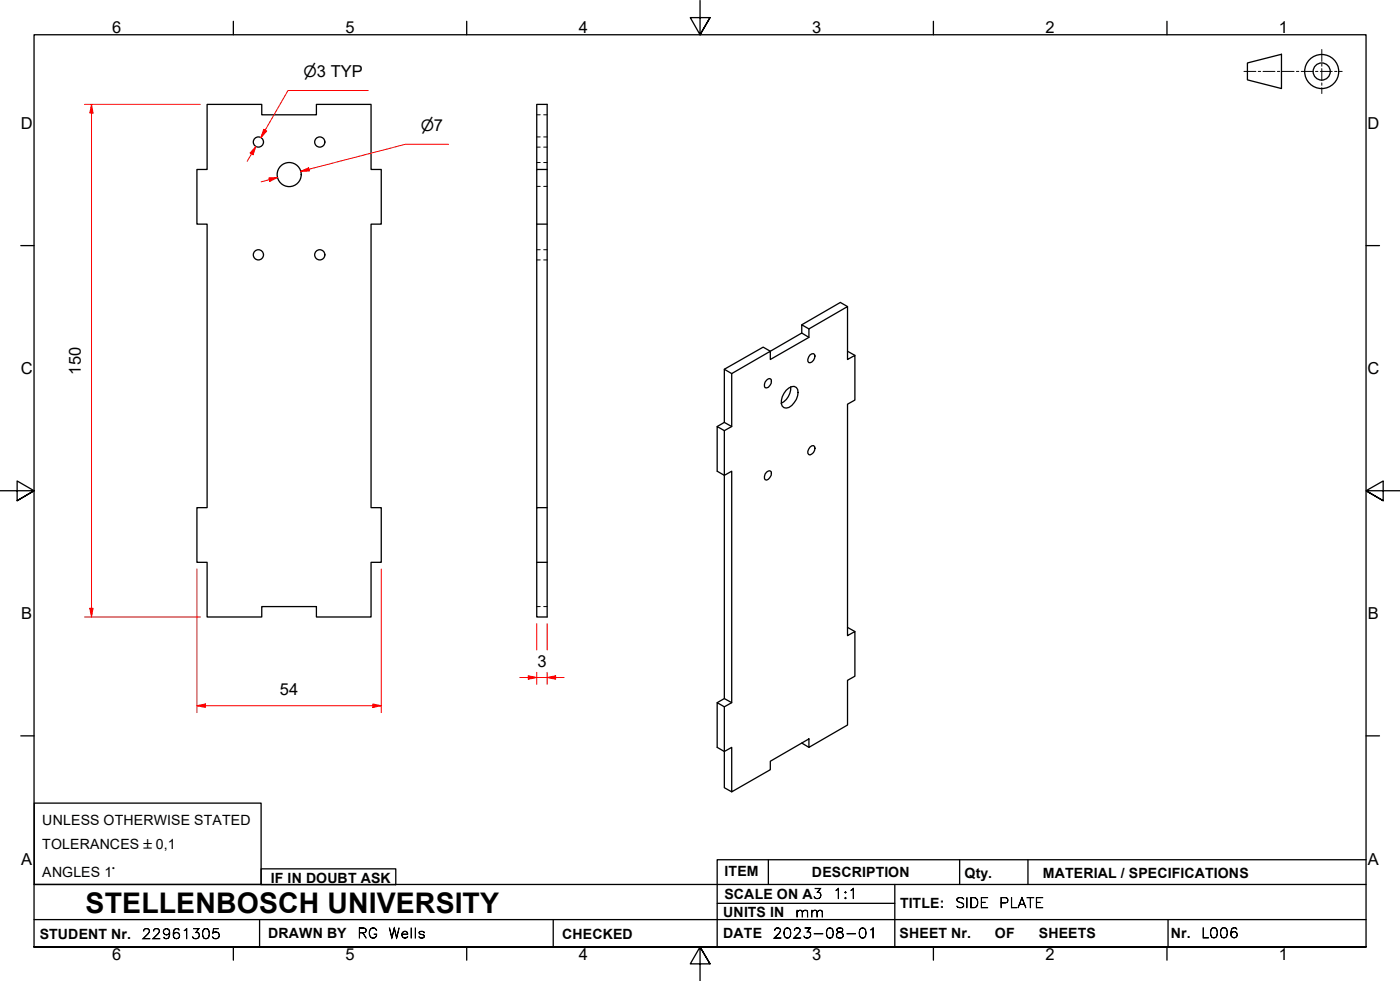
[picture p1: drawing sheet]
<svg xmlns="http://www.w3.org/2000/svg" width="410mm" height="287mm" viewBox="0 0 410 287" stroke-linecap="round" stroke-linejoin="round" font-family="sans-serif">
<!-- layer: Visible Edges(ISO) -->
<g fill="none" stroke="#000" stroke-width=".38">
<path d="M60.6 30.6h16v3h16v-3h16v19h3v16h-3v83h3v16h-3v16h-16v-3h-16v3h-16v-16h-2.9v-16h2.9v-83h-2.9v-16h2.9zM157.2 49.6v-19h3v150h-3v-16h3M160.2 49.6h-3v16M157.2 65.6v83M157.2 65.6h3M236.9 98.8l-2.1-1.3-9.2 5.3-2.1-1.2-11.4 6.5M236.9 96.3l-2.1-1.2v2.4M248.2 89.7l-2.1-1.2-11.3 6.6M214.2 109.4l11.4-6.6v2.4l11.3-6.4v-2.5l11.3-6.6v15.5l2.1-1.2v13.1l-2.1 1.2v67.8l2.1-1.2v13l-2.1 1.3v13l-11.3 6.6v-2.5l-11.3 6.5v2.5l-11.4 6.5v-13l-2.1 1.2v-13.1l2.1-1.2v-67.8l-2.1 1.2v-13l2.1-1.2zM214.2 109.4l-2.1-1.3v15.5M224.5 111.3l.9-.5a1.34 1.34 0 0 1 0 2.1l-.4 .5-1 .1a1.83 1.83 0 0 1 .5-2.2zM230.2 114.3a1.97 1.97 0 0 1 3.4-.3 4.8 4.8 0 0 1-3.4 5.5l-.6-.2a2.46 2.46 0 0 1-.6-3.1z"/>
<path d="M231.5 113.2a5.1 5.1 0 0 1-2.8 4.9M237.2 103.9l1-.4a1.61 1.61 0 0 1 .1 1.8 1.61 1.61 0 0 1-1.5 .8 1.7 1.7 0 0 1 .4-2.2zM248.2 102.8l2.1 1.2M212.1 126.1l-2.1-1.2v13l2.1 1.2v65.4l2.1 1.2M212.1 123.6l2.1 1.3M212.1 123.6l-2.1 1.3M224.5 138.2l.9-.4 .4 .3a2.04 2.04 0 0 1-1.3 2.4l-.5-.1a1.85 1.85 0 0 1 .5-2.2zM237.2 130.9l1-.5a1.6 1.6 0 0 1 .2 1.8 1.6 1.6 0 0 1-1.6 .8 1.62 1.62 0 0 1 .4-2.1zM160.2 148.6h-3v16M248.2 183.7l2.1 1.2M212.1 206.9l-2.1-1.2v13.1l2.1 1.2v10.6l2.1 1.2M212.1 204.5l-2.1 1.2"/>
<path d="M234.8 217.5l2.1 1.3"/>
<circle cx="75.7" cy="41.6" r="1.49"/>
<circle cx="84.7" cy="51.1" r="3.5"/>
<circle cx="93.6" cy="41.6" r="1.49"/>
<circle cx="75.7" cy="74.6" r="1.49"/>
<circle cx="93.6" cy="74.6" r="1.49"/>
</g>
<!-- layer: Hidden Edges(ISO) -->
<g fill="none" stroke="#000" stroke-width=".29">
<path d="M157.2 33.6h1M159.2 33.6h1M157.2 47.6h1M157.2 54.6h1M157.2 40.1h1M157.2 43.1h1M159.2 47.6h1M159.2 54.6h1M159.2 40.1h1M159.2 43.1h1M157.2 73.1h1M157.2 76.1h1"/>
<path d="M159.2 73.1h1M159.2 76.1h1M157.2 177.6h1M159.2 177.6h1"/>
</g>
<!-- layer: Border_0 -->
<g fill="none" stroke="#000" stroke-width=".38">
<path d="M68.3 6.2v4M136.7 6.2v4M205 .1v10.1l-2.9-5h5.8l-2.9 5 2.9-5M273.3 6.2v4M341.7 6.2v4M6.1 71.9h3.9M400 71.9h3.9M0 143.7h10l-5-2.9v5.8l5-2.9-5 2.9M410 143.7h-10l5-2.9v5.8l-5-2.9 5 2.9M6.1 215.4h3.9M400 215.4h3.9M10 277.2v-267h390v267h-390h390"/>
<path d="M68.3 277.2v3.9M136.7 277.2v3.9M273.3 277.2v3.9M341.7 277.2v3.9M207.9 282.1l-2.9-4.9 2.9 4.9h-5.8l2.9-4.9v10"/>
</g>
<!-- layer: Sketch Geometry(ISO) -->
<g fill="none" stroke="#000" stroke-width=".38">
<path d="M365.3 18.4l9.9-2.5v10l-9.9-2.5zM10 235.1h66.5v23.8h-66.5zM10 258.9h390M76.5 254.3h39.4v4.7h-39.4zM225 251.7v7.2M262 258.9v18.3M281 251.7v7.2M301 251.7v7.2M400 251.7h-190v25.5M10 277.2h390M10 269.2h390M76 269.2v8"/>
<path d="M162 269.2v8M210 264.4h52M342 269.2v8"/>
<circle cx="387" cy="20.9" r="5"/>
<circle cx="387" cy="20.9" r="2.51"/>
</g>
<g fill="none" stroke="#000" stroke-width=".29">
<path d="M387 14.5v3.5M387 18.7v.7M364.2 20.9h3.5M368.4 20.9h.7M369.8 20.9h3.5M374 20.9h.7M375.4 20.9h3.5M379.6 20.9h.7M381 20.9h3.5M385.2 20.9h.7M386.6 20.9h3.5M387 20.1v3.5"/>
<path d="M387 24.3v.7M387 25.7v1.7M390.8 20.9h.7M392.2 20.9h.8"/>
</g>
<!-- layer: Dimensions(ISO) -->
<path d="M26.8 30.6v2.5" fill="none" stroke="#f00" stroke-width=".29"/>
<path d="M26.8 30.6l.4 2.5h-.9z" fill-rule="evenodd" fill="#f00"/>
<path d="M26.8 30.6l.4 2.5h-.9zM26.8 178.1v2.5" fill="none" stroke="#f00" stroke-width=".29"/>
<path d="M26.3 178.1h.9l-.4 2.5z" fill-rule="evenodd" fill="#f00"/>
<path d="M24.8 30.6h33.9M26.8 33.1v145M26.3 178.1h.9l-.4 2.5zM24.8 180.6h33.9M57.7 206.6h2.4" fill="none" stroke="#f00" stroke-width=".29"/>
<path d="M57.7 206.6l2.4-.5v1z" fill-rule="evenodd" fill="#f00"/>
<path d="M57.7 206.6l2.4-.5v1zM109.2 206.6h2.4" fill="none" stroke="#f00" stroke-width=".29"/>
<path d="M109.2 206.1l2.4 .5-2.4 .5z" fill-rule="evenodd" fill="#f00"/>
<path d="M57.7 166.6v42M111.6 166.6v42M154.7 198.3h2.5M60.1 206.6h49.1M109.2 206.1l2.4 .5-2.4 .5z" fill="none" stroke="#f00" stroke-width=".29"/>
<path d="M154.7 197.8l2.5 .5-2.5 .5z" fill-rule="evenodd" fill="#f00"/>
<path d="M154.7 197.8l2.5 .5-2.5 .5zM160.2 198.3h2.5" fill="none" stroke="#f00" stroke-width=".29"/>
<path d="M160.2 198.3l2.5-.5v1z" fill-rule="evenodd" fill="#f00"/>
<path d="M90.5 49.5l-2.5 .7M152.2 198.3h2.5M157.2 198.3h3M157.2 182.6v7.7M157.2 196.8v3.5M160.2 198.3l2.5-.5v1zM160.2 182.6v7.7M160.2 196.8v3.5M162.7 198.3h2.5" fill="none" stroke="#f00" stroke-width=".29"/>
<path d="M88 50.2l2.4-1.1 .2 1z" fill-rule="evenodd" fill="#f00"/>
<path d="M81.3 52l-2.4 .6M88 50.2l2.4-1.1 .2 1z" fill="none" stroke="#f00" stroke-width=".29"/>
<path d="M78.7 52.1l2.6-.1-2.3 1.1z" fill-rule="evenodd" fill="#f00"/>
<path d="M77.7 38.1l-1.3 2.2M78.7 52.1l2.6-.1-2.3 1.1zM78.9 52.6l-2.4 .6M131.3 42.2h-12.6l-30.7 8" fill="none" stroke="#f00" stroke-width=".29"/>
<path d="M77.2 37.9l.9 .5-1.7 1.9z" fill-rule="evenodd" fill="#f00"/>
<path d="M77.2 37.9l.9 .5-1.7 1.9zM74.9 42.9l-1.2 2.1" fill="none" stroke="#f00" stroke-width=".29"/>
<path d="M74.9 42.9l-.8 2.4-.9-.5z" fill-rule="evenodd" fill="#f00"/>
<path d="M107.8 26.5h-23.5l-7.9 13.8M73.7 45l-1.3 2.2M74.9 42.9l-.8 2.4-.9-.5z" fill="none" stroke="#f00" stroke-width=".29"/>
<text font-size="8.3" x="25.1" y="267.2">STELLENBOSCH UNIVERSITY</text>
<g font-size="4.8">
<text x="32.8" y="9.7">6</text>
<text x="101.2" y="9.7">5</text>
<text x="169.5" y="9.7">4</text>
<text x="237.8" y="9.7">3</text>
<text x="306.1" y="9.7">2</text>
<text x="374.5" y="9.7">1</text>
<text x="6.1" y="37.8">D</text>
<text x="400.4" y="37.8">D</text>
<text x="6.1" y="109.6">C</text>
<text x="23.7" y="109.7" transform="rotate(-90 23.7 109.7)">150</text>
<text x="400.4" y="109.6">C</text>
<text x="6.2" y="181.3">B</text>
<text x="400.5" y="181.3">B</text>
<text x="157.4" y="195.3">3</text>
<text x="81.9" y="203.5">54</text>
<text x="6.2" y="253.1">A</text>
<text x="400.5" y="253.1">A</text>
<text x="32.8" y="281.1">6</text>
<text x="101.2" y="281.1">5</text>
<text x="169.5" y="281.1">4</text>
<text x="237.8" y="281.1">3</text>
<text x="306.1" y="281.1">2</text>
<text x="374.5" y="281.1">1</text>
</g>
<g font-size="4.6">
<text x="88.8" y="22.6">⌀3 TYP</text>
<text x="123.2" y="38.4">⌀7</text>
</g>
<g font-size="4.1">
<text x="12.4" y="241.5">UNLESS OTHERWISE STATED</text>
<text x="12.4" y="248.5">TOLERANCES ±0,1</text>
<text x="12.4" y="256.6">ANGLES 1°</text>
<text x="212.2" y="256.5">ITEM</text>
<text x="237.7" y="256.7">DESCRIPTION</text>
<text x="282.4" y="256.9">Qty.</text>
<text x="305.4" y="256.9">MATERIAL / SPECIFICATIONS</text>
<text x="79.3" y="258.5">IF IN DOUBT ASK</text>
<text x="212.1" y="263">SCALE ON A3</text>
<text x="211.8" y="268.4">UNITS IN</text>
<text x="263.5" y="265.7">TITLE:</text>
<text x="11.6" y="274.8">STUDENT Nr.</text>
<text x="78.5" y="274.6">DRAWN BY</text>
<text x="164.6" y="274.8">CHECKED</text>
<text x="211.8" y="274.6">DATE</text>
<text x="263.4" y="274.6">SHEET Nr.</text>
<text x="291.3" y="274.6">OF</text>
<text x="304.2" y="274.6">SHEETS</text>
<text x="342.8" y="274.5">Nr.</text>
</g>
<g font-size="4">
<text x="243.9" y="263">1:1</text>
<text x="232.8" y="268.4">mm</text>
<text x="279.6" y="265.7">SIDE</text>
<text x="292.5" y="265.7">PLATE</text>
<text x="41.5" y="274.8">22961305</text>
<text x="104.6" y="274.6">RG</text>
<text x="113.7" y="274.6">Wells</text>
<text x="226.3" y="274.6">2023-08-01</text>
<text x="351.7" y="274.5">L006</text>
</g>
</svg>
